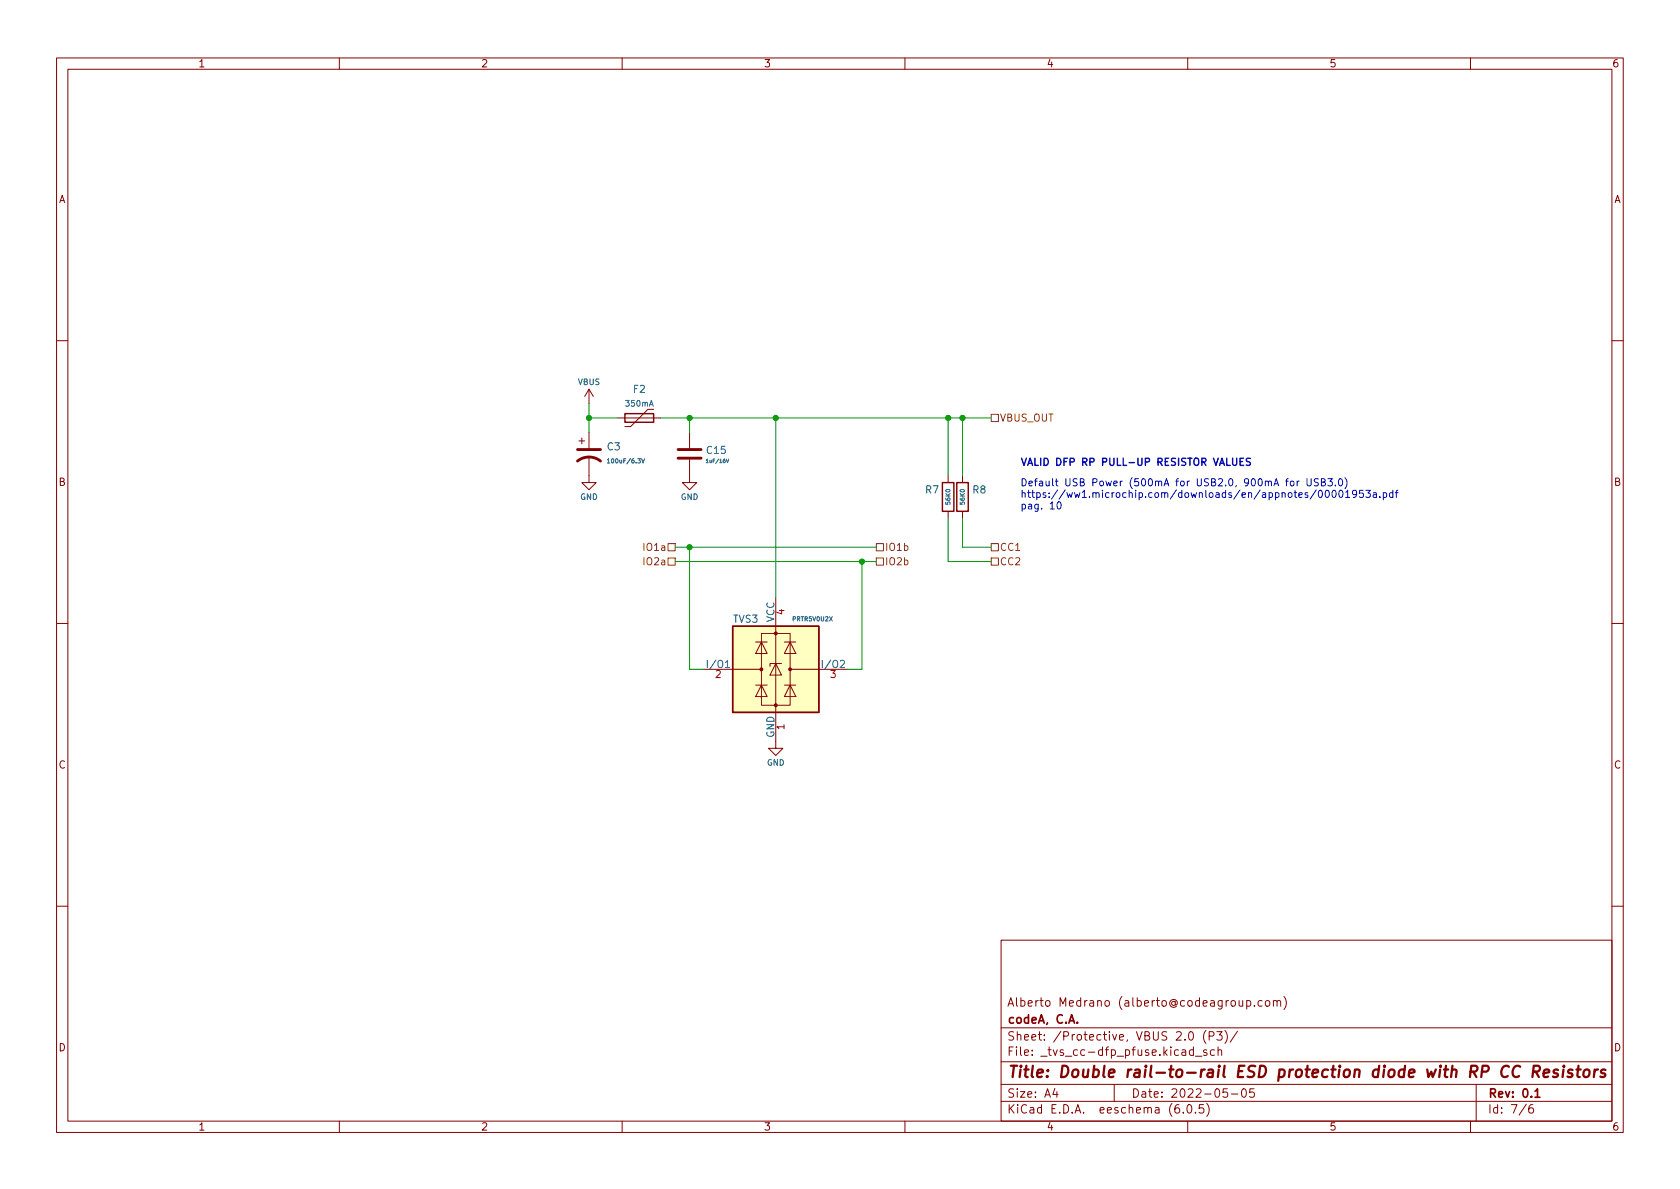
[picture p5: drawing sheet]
<svg xmlns="http://www.w3.org/2000/svg" width="297mm" height="210mm" viewBox="0 0 297 210" stroke-linecap="round" stroke-linejoin="round" font-family="sans-serif">
<g fill="none" stroke="#840000" stroke-width=".18">
<path d="M10 10.2h277v190.1h-277zM12 12.2h273v186.1h-273zM60 10.2v2M110 10.2v2M160 10.2v2M210 10.2v2M260 10.2v2M10 60.2h2M102.4 78h1M102.9 77.5v1M104.1 68.8l-.7 1.3M104.1 68.8v2.6"/>
<path d="M104.1 76.4v2.8M104.1 68.8l.8 1.3M109.2 73.9h7.6M115.6 72.4h-1l-3.1 3h-1M121.9 76.4v2.8M285 60.2h2M104.1 80.8v4.5h1.3l-1.3 1.3-1.2-1.3h1.2M121.9 81.3v4h1.3l-1.3 1.3-1.3-1.3h1.3M167.6 84.1v1.2M167.6 90.4v1.3M170.2 84.1v1.2M170.2 90.4v1.3"/>
<path d="M10 110.2h2M124.5 118.4h10.1M133.6 113.5h2M134.6 112h5.1v12.7h-5.1zM134.6 113.5l1 2.1h-2zM137.2 117.3l1 2.1h-2.1zM137.2 105.7v26.6h1.2l-1.2 1.3-1.3-1.3h1.3M138.2 117.3h-2.1v.6M138.7 113.5h2M139.7 113.5l1 2.1h-2zM139.7 118.4h10.2M285 110.2h2"/>
<path d="M133.6 121.2h2M134.6 121.2l1 2h-2zM138.7 121.2h2M139.7 121.2l1 2h-2zM10 160.2h2M177 166.3h108v32h-108zM220.4 177l.5-.1 .2 .3v.4l-.1 .3h-.6M220.4 176.9v1.5M221.8 177.8v.1M223.1 177l-.4-.1-.3 .3v.4l.2 .3h.5M223.8 177.1l.2-.2 .4 .2 .1 .5-.1 .3h-.4l-.2-.1zM225.1 177.1l.3-.2 .3 .1 .1 .9"/>
<path d="M225.1 176.9v1M225.8 177.1l.2-.2 .4 .1v.9M227 176.2a1.72 1.72 0 0 1 0 2.3M285 160.2h2M60 198.3v2M110 198.3v2M160 198.3v2M177 194.8h108M177 191.8h108M177 187.8h108M177 181.8h108M186.5 192.5l-.4 1h1"/>
<path d="M186.9 193v1M197 191.8v3M208.4 195.3a.59 .59 0 0 0-.7 .7v.5l.2 .3h.4l.2-.1 .1-.5-.2-.2-.4-.1-.3 .3M209.2 196.7v.1M210 198.3v2M210.1 195.4l.1-.1a.81 .81 0 0 1 .6 .7 .81 .81 0 0 1-.3 .8h-.1a.81 .81 0 0 1-.6-.6 .81 .81 0 0 1 .3-.8zM210.3 182.6l.2-.2a.81 .81 0 0 1 .6 .7 .81 .81 0 0 1-.3 .8h-.2a.81 .81 0 0 1-.3-1.3zM211 185.7l-.4-.1-.3 .3v.4l.1 .3h.6M211 185.1v1.5M211.4 196.7v.1M211.4 186.8h1.1M212.8 195.3h-.7l-.1 .7 .2-.1 .5 .1 .2 .2-.1 .5-.2 .1-.6-.1"/>
<path d="M213.2 182.2a1.72 1.72 0 0 0 0 2.3M213.4 195.1a1.72 1.72 0 0 1 0 2.3M213.4 185.7l-.4-.1-.2 .2 .1 .3 .5 .1v.4h-.6M213.8 183.2l.7-.1 .1-.2v-.3l-.2-.2h-.6v1.5M214.7 185.7l-.4-.1-.3 .3v.4l.1 .3h.6M215.1 182.4h1l-.5 .6 .4 .1v.7l-.2 .1h-.4l-.3-.1M215.4 185.8l.2-.2 .3 .1 .1 .9M215.4 185.1v1.5M216.6 182.2a1.72 1.72 0 0 1 0 2.3M217 192.5h-.7l-.1 .7 .2-.1 .5 .1 .2 .2-.1 .5-.2 .1-.6-.1M217.7 193.5h1.2M218.8 182.4l-1.3 1.9"/>
<path d="M219.7 192.6l.2-.1a.81 .81 0 0 1 .5 .7 .81 .81 0 0 1-.3 .8h-.1a.81 .81 0 0 1-.6-.6 .81 .81 0 0 1 .3-.8zM221.7 192.5h-.7l-.1 .7 .2-.1 .5 .1 .2 .2-.1 .5-.2 .1-.6-.1M260 198.3v2M261 191.8v6.5M269.9 195.3l-1.3 1.9M271 195.3a.6 .6 0 0 0-.7 .7v.5l.1 .3h.5l.2-.1 .1-.5-.2-.2-.4-.1-.3 .3"/>
</g>
<path d="M190.5 180.8v.1M271.4 193l.4-.5v1.5M271.4 194h.9" fill="none" stroke="#840000" stroke-width=".3"/>
<g fill="none" stroke="#840000" stroke-width=".4">
<path d="M268.8 188.7a.88 .88 0 0 0-1-.1 .88 .88 0 0 0-.4 1 .69 .69 0 0 0 .3 .8 .69 .69 0 0 0 .9-.1M271.1 189.5h.7a.55 .55 0 0 0 .5-.5 .55 .55 0 0 0-.3-.5h-.8l-.3 2M271.5 189.5l.6 1M272.9 189.8l1-.2v-.4l-.6-.1-.3 .3v1l.1 .1 .6-.1M275.5 189.2a.49 .49 0 0 0-.8 .3v.2l.5 .1 .3 .3-.2 .3-.2 .1-.5-.1M276.4 189.1l-.1 1.4M276.5 188.5l-.1 .1 .1 .1 .1-.1-.1-.1v.2M278 189.2a.49 .49 0 0 0-.7 .3l.2 .3 .5 .1v.2l-.1 .3-.2 .1-.6-.1M278.7 189.1h.8M279.1 188.5l-.2 1.7 .1 .2 .3 .1M280.1 189.3a.52 .52 0 0 1 .6-.2 .52 .52 0 0 1 .4 .4l-.1 .6a.55 .55 0 0 1-.5 .4 .55 .55 0 0 1-.6-.4zM282 189.1l-.2 1.4"/>
<path d="M282.5 189.1l-.4 .1-.2 .3M283.9 189.2a.49 .49 0 0 0-.8 .3l.2 .3 .5 .1v.3l-.3 .3-.5-.1"/>
</g>
<path d="M129.5 110.7h15.3v15.3h-15.3z" fill="#ffffc2" stroke="#ffffc2" stroke-width=".18"/>
<path d="M110.5 73.1h5.1v1.6h-5.1zM166.6 85.3h2.1v5.1h-2.1zM169.2 85.3h2v5.1h-2zM129.5 110.7h15.3v15.3h-15.3z" fill="none" stroke="#840000" stroke-width=".25"/>
<g fill="#840000" stroke="#840000" stroke-width=".18">
<circle cx="134.6" cy="118.4" r=".25"/>
<circle cx="137.2" cy="124.7" r=".25"/>
<circle cx="137.2" cy="112" r=".25"/>
<circle cx="139.7" cy="118.4" r=".25"/>
</g>
<path d="M107.4 81.3l.2-.2v.8M107.4 81.9h.4M113.4 81.1l.3 .8 .2-.8M124.9 81.4l.2-.2v.6M124.9 81.8h.3M128.4 81.2l.2 .6 .2-.6M128.3 118h.7" fill="none" stroke="#006464" stroke-width=".18"/>
<path d="M102.1 79.5h4.1M119.9 79.5h4.1M102.1 81.5a3.3 3.3 0 0 1 4.1 0M119.9 81h4.1" fill="none" stroke="#840000" stroke-width=".51"/>
<path d="M175.3 73.3h1.2v1.2h-1.2zM118.1 96.1h1.3v1.3h-1.3zM118.1 98.7h1.3v1.2h-1.3zM154.9 96.1h1.3v1.3h-1.3zM154.9 98.7h1.3v1.2h-1.3zM175.3 98.7h1.2v1.2h-1.2zM175.3 96.1h1.2v1.3h-1.2z" fill="none" stroke="#725600" stroke-width=".18"/>
<path d="M217.9 81v1.1l.3 .2 .3-.1 .2-.1v-1.1M219.3 81.6h.4M219.9 81h-.6v1.3h.6M221.1 81.1l-.5-.1-.2 .1v.4l.6 .2 .1 .4-.3 .2-.4-.1" fill="none" stroke="#0000c2" stroke-width=".25"/>
<g fill="none" stroke="#0000c2" stroke-width=".18">
<path d="M187.1 88.8l.1-.1a.68 .68 0 0 1 .4 .7 .68 .68 0 0 1-.4 .6 .84 .84 0 0 1-.1-1.2zM228.3 85.1h.3l.2 .2v.4l-.2 .2h-.3l-.2-.2zM229.3 85.1v.8M229.7 85.1l-.4 .2M231.1 84.6v1.1l.2 .2h.3l.2-.2v-1.1M233.1 84.7l-.5-.1-.2 .2v.3l.6 .3 .1 .3-.3 .2h-.4M233.3 86.8l.1-.1a.68 .68 0 0 1 .4 .6 .68 .68 0 0 1-.4 .7 .84 .84 0 0 1-.1-1.2zM233.6 85.3l.6-.1 .1-.2-.1-.2-.6-.2v1.3h.5l.2-.1 .1-.3-.3-.2M234.4 86.8l.2-.1a.68 .68 0 0 1 .4 .6 .68 .68 0 0 1-.4 .7l-.2-.2-.1-.3zM234.8 84.6h.8l-.5 .5 .4 .2v.5l-.2 .1-.5-.1M235.7 86.8l.1-.1a.68 .68 0 0 1 .5 .6 .68 .68 0 0 1-.5 .7 .84 .84 0 0 1-.1-1.2zM236.1 85.8v.1"/>
<path d="M236.8 84.7l.2-.1a.68 .68 0 0 1 .4 .7 .68 .68 0 0 1-.4 .6 .84 .84 0 0 1-.2-1.2zM236.8 86.8l.2-.1a.68 .68 0 0 1 .5 .6 .68 .68 0 0 1-.5 .7l-.2-.2-.1-.3zM237.8 84.5a1.46 1.46 0 0 1 0 1.9M237.9 87.1l.4-.4v1.3M237.9 88h.8M239.9 87.2l-.3 .3h-.2l-.3-.3 .2-.4 .3-.1 .2 .1a.84 .84 0 0 1-.3 1.2h-.2M241 86.7h-.6l-.1 .6 .2-.1h.5l.1 .2-.1 .4-.2 .2-.5-.2M241.5 86.7h.8l-.4 .5 .3 .1v.5l-.2 .2-.5-.2M242.8 87.2h.5l.1 .8M243.4 87.4l-.5 .1-.1 .2 .1 .3 .5-.1M244 87.8v.2M244.6 87.2l.3-.1 .3 .3-.1 .5h-.5"/>
<path d="M244.6 87.1v1.3M246.3 87.2l-.4-.1-.2 .3 .1 .5h.5M246.3 86.7v1.3M246.7 87.1h.5M247.2 86.7l-.3 .2v1.1"/>
</g>
<g fill="none" stroke="#009600" stroke-width=".18">
<path d="M104.1 73.9h5.1M104.1 71.4v5M116.8 73.9h58.5M121.9 73.9v2.5M137.2 73.9v31.8M167.6 73.9v10.2M170.2 73.9v10.2M119.4 96.8h35.5M119.4 99.3h35.5M121.9 96.8v21.6h2.6M152.4 99.3v19.1h-2.5M167.6 91.7v7.6h7.7"/>
<path d="M170.2 91.7v5.1h5.1"/>
</g>
<g fill="#009600" stroke="#009600" stroke-width=".18">
<circle cx="170.2" cy="73.9" r=".46"/>
<circle cx="167.6" cy="73.9" r=".46"/>
<circle cx="104.1" cy="73.9" r=".46"/>
<circle cx="152.4" cy="99.3" r=".46"/>
<circle cx="137.2" cy="73.9" r=".46"/>
<circle cx="121.9" cy="96.8" r=".46"/>
<circle cx="121.9" cy="73.9" r=".46"/>
</g>
<text font-size="2.8" fill="#840000" x="178" y="190.6">Title: Double rail-to-rail ESD protection diode with RP CC Resistors</text>
<g font-size="2.1" fill="#840000">
<text x="178" y="178">Alberto Medrano (alberto@codeagroup.com)</text>
<text x="178" y="184">Sheet: /Protective, VBUS 2.0 (P3)/</text>
<text x="178" y="181">codeA, C.A.</text>
<text x="178" y="186.7">File: _tvs_cc-dfp_pfuse.kicad_sch</text>
<text x="178" y="196.9">KiCad E.D.A. eeschema (6.0.5)</text>
<text x="178" y="194.1">Size: A4</text>
<text x="200" y="194.1">Date: 2022-05-05</text>
<text x="263" y="194.1">Rev: 0.1</text>
<text x="263" y="196.9">Id: 7/6</text>
</g>
<g font-size="1.8" fill="#840000">
<text x="35" y="11.9">1</text>
<text x="85" y="11.9">2</text>
<text x="135" y="11.9">3</text>
<text x="185" y="11.9">4</text>
<text x="235" y="11.9">5</text>
<text x="285" y="11.9">6</text>
<text x="10.3" y="35.9">A</text>
<text x="285.3" y="35.9">A</text>
<text x="10.3" y="85.9">B</text>
<text x="285.3" y="85.9">B</text>
<text x="10.3" y="135.9">C</text>
<text x="285.3" y="135.9">C</text>
<text x="10.3" y="185.9">D</text>
<text x="285.3" y="185.9">D</text>
<text x="35" y="199.9">1</text>
<text x="85" y="199.9">2</text>
<text x="135" y="199.9">3</text>
<text x="185" y="199.9">4</text>
<text x="235" y="199.9">5</text>
<text x="285" y="199.9">6</text>
</g>
<g font-size="1.8" fill="#006464">
<text x="112" y="69.5">F2</text>
<text x="107.4" y="79.6">C3</text>
<text x="125" y="80.3">C15</text>
<text x="163.7" y="87.2">R7</text>
<text x="172" y="87.2">R8</text>
<text x="129.6" y="110.1">TVS3</text>
<text x="136.9" y="110.1" transform="rotate(-90 136.9 110.1)">VCC</text>
<text x="125.3" y="118.1">I/O1</text>
<text x="145.6" y="118.1">I/O2</text>
<text x="136.9" y="130.5" transform="rotate(-90 136.9 130.5)">GND</text>
</g>
<g font-size="1.8" fill="#725600">
<text x="176.7" y="74.5">VBUS_OUT</text>
<text x="114.1" y="97.4">IO1a</text>
<text x="114.1" y="99.9">IO2a</text>
<text x="156.4" y="97.4">IO1b</text>
<text x="156.4" y="99.9">IO2b</text>
<text x="176.7" y="99.9">CC2</text>
<text x="176.7" y="97.4">CC1</text>
</g>
<g font-size="1.8" fill="#0000c2">
<text x="180.3" y="82.4">VALID DFP RP PULL-UP RESISTOR VALUES</text>
<text x="180.3" y="86">Default USB Power (500mA for USB2.0, 900mA for USB3.0)</text>
<text x="180.3" y="88">https://ww1.microchip.com/downloads/en/appnotes/00001953a.pdf</text>
<text x="180.3" y="90.1">pag. 10</text>
</g>
<g font-size="1.8" fill="#a90000">
<text x="138.7" y="108.7" transform="rotate(-90 138.7 108.7)">4</text>
<text x="126.5" y="119.9">2</text>
<text x="146.8" y="119.9">3</text>
<text x="138.7" y="129" transform="rotate(-90 138.7 129)">1</text>
</g>
<g font-size="1.4" fill="#006464">
<text x="102.2" y="68.1">VBUS</text>
<text x="110.7" y="71.9">350mA</text>
<text x="102.6" y="88.4">GND</text>
<text x="120.3" y="88.4">GND</text>
<text x="135.6" y="135.4">GND</text>
</g>
<g font-size="1.1" fill="#006464">
<text x="107.9" y="81.9">100uF/6.3V</text>
<text x="168" y="89.1" transform="rotate(-90 168 89.1)">56K0</text>
<text x="170.6" y="89.1" transform="rotate(-90 170.6 89.1)">56K0</text>
<text x="140.2" y="109.8">PRTR5V0U2X</text>
</g>
<text font-size=".9" fill="#006464" x="125.1" y="81.8">1uF/16V</text>
</svg>
